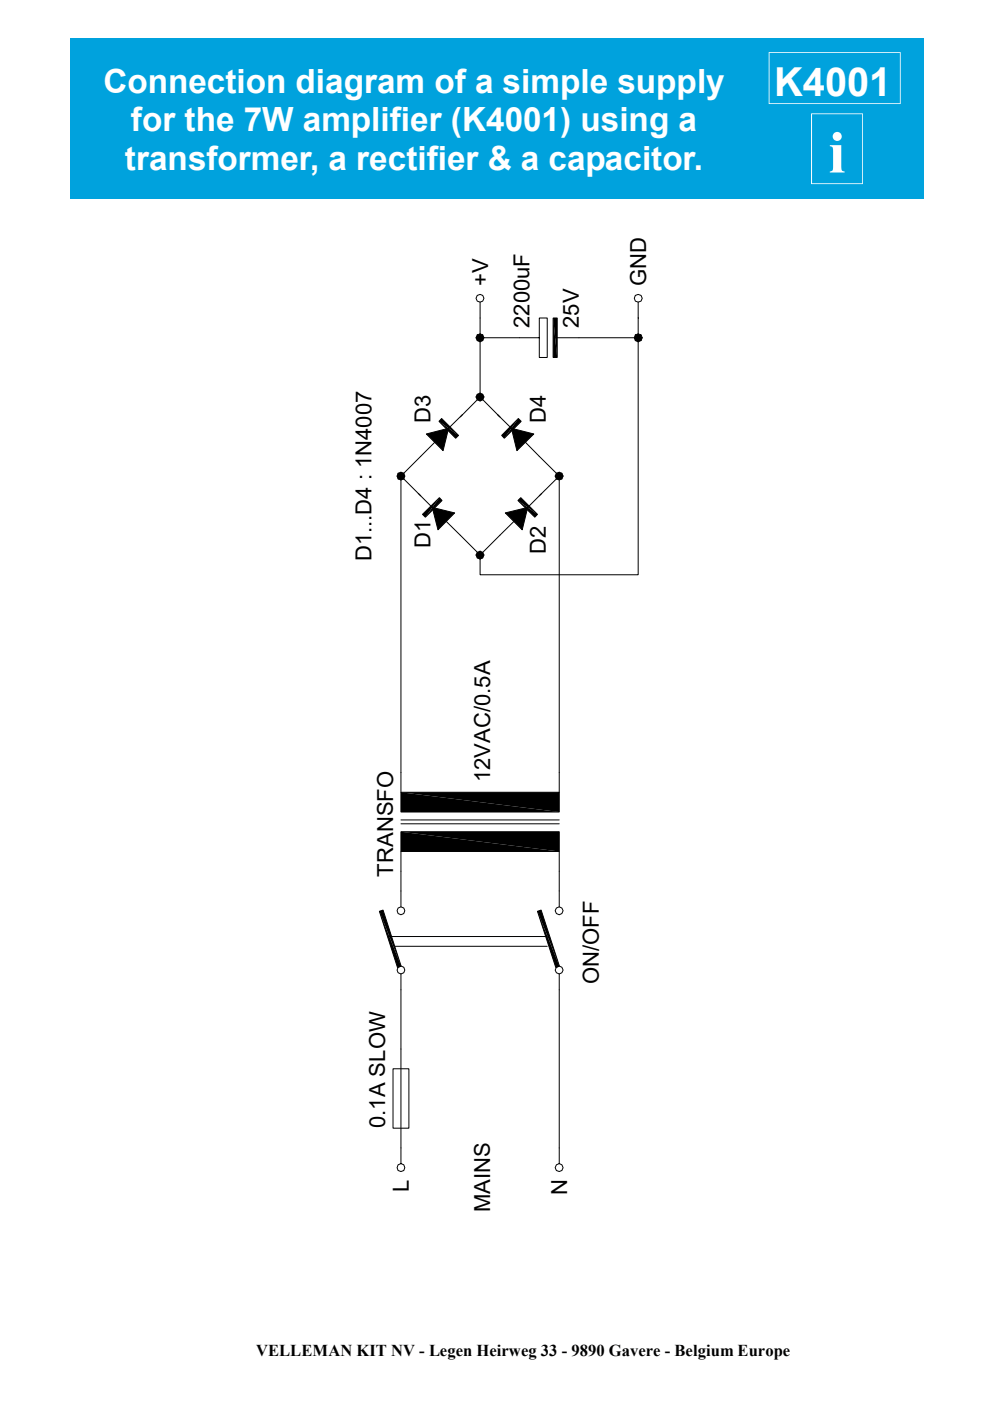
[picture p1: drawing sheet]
<svg xmlns="http://www.w3.org/2000/svg" width="210mm" height="297mm" viewBox="0 0 210 297" stroke-linecap="round" stroke-linejoin="round" font-family="sans-serif">
<path d="M14.9 8h181.1v34h-181.1z" fill-rule="evenodd" fill="#00a2dd"/>
<g fill="#fff">
<path d="M69.9 46.1h73.9v213.9h-73.9z"/>
<path d="M163 11v11.1h28v-11.1zM163.2 11.2h27.6v10.7h-27.6z"/>
<path d="M172 24v15h11v-15zM172.2 24.2h10.6v14.7h-10.6z"/>
</g>
<g fill="none" stroke="#000" stroke-width=".21">
<path d="M100.9 71.6h.9l-.6 .6zM101.2 71l.6-.2v.8zM101.2 71l.6 .6h-.9zM101.8 71.6v.9l-.6-.3zM101.8 71.6l.6 .6-.6 .3zM101.8 71.6h.8l-.2 .6zM101.8 70.8l.6 .2-.6 .6zM101.8 71.6h12.5M101.8 64.1v20.1M102.4 71l.2 .6h-.8zM114.3 67.4h1.7v8.4h-1.7zM117.3 67.4h.8v8.4h-.8z"/>
<path d="M117.7 71.6h17.6M134.5 71.6h.8l-.6 .6zM134.7 71l.6-.2v.8zM134.7 71l.6 .6h-.8zM135.3 71.6v.9l-.6-.3zM135.3 71.6l.6 .6-.6 .3zM135.3 71.6h.9l-.3 .6zM135.3 71.6l.6-.6 .3 .6zM135.3 70.8l.6 .2-.6 .6zM135.3 64.1v57.8h-33.5v-4.2M90.4 92l4.7-1.2-1.2 4.7zM92.2 93.8l-7.2 7.1 4.2 4.2"/>
<path d="M93.6 88.7l3.6 3.6-.6 .6-3.5-3.6zM97.6 88.4l4.2-4.2 4.2 4.2M98.1 87.9l-3 2.9M100.9 84.2h.9l-.6 .6zM101.2 83.6l.6-.3v.9zM101.2 83.6l.6 .6h-.9zM101.8 84.2v.8l-.6-.2zM101.8 84.2l.6 .6-.6 .2zM101.8 84.2h.8l-.2 .6zM101.8 84.2l.6-.6 .2 .6zM101.8 83.3l.6 .3-.6 .6zM105.5 87.9l2.9 2.9"/>
<path d="M108.4 90.8l4.8 1.2-3.6 3.5zM109.9 88.7l.6 .6-3.6 3.6-.5-.6zM111.4 93.8l7.2 7.1-4.3 4.2M84.2 100.9h.8l-.6 .6zM84.4 100.3l.6-.2v.8zM84.4 100.3l.6 .6h-.8zM85 100.9v.9l-.6-.3zM85 100.9l.6 .6-.6 .3zM85 100.9h.8l-.2 .6zM85 100.9l.6-.6 .2 .6zM85 100.1l.6 .2-.6 .6zM85 100.9v67.1"/>
<path d="M88.7 104.6l3 3M89.6 109.1l3.6-3.6 .5 .6-3.5 3.6zM91.7 107.6l4.7 1.1-3.5 3.6zM94.6 110.6l7.2 7.1 7.2-7.1M100.9 117.7h.9l-.6 .6zM101.2 117.1l.6-.2v.8zM101.2 117.1l.6 .6h-.9zM101.8 117.7v.8l-.6-.2zM101.8 117.7l.6 .6-.6 .2zM101.8 117.7h.8l-.2 .6zM101.8 117.7l.6-.6 .2 .6zM101.8 116.9l.6 .2-.6 .6z"/>
<path d="M107.1 108.7l4.8-1.1-1.2 4.7zM110.4 105.5l3.6 3.6-.6 .6-3.6-3.6zM114.9 104.6l-3 3M117.7 100.9h.9l-.6 .6zM118 100.3l.6-.2v.8zM118 100.3l.6 .6h-.9zM118 101.5l.6-.6v.9zM118.6 100.9l.5 .6-.5 .3zM118.6 100.9h.8l-.3 .6zM118.6 100.1l.5 .2-.5 .6zM118.6 100.9v67.1M119.1 100.3l.3 .6h-.8z"/>
<path d="M85 168h33.6v4.2h-33.6zM85 176.3h33.6v4.2h-33.6zM85 174.7h33.6M85 173.8h33.6M80.4 193.2l.8-.2 3.9 11.9-.8 .2zM82.5 198.6h33.5M85 180.5v11.8M114 193.2l.7-.2 3.9 11.9-.8 .2zM118.6 180.5v11.8M83.8 200.6h32.2M85 206.5v40.2l.6 .3 .2 .6-.2 .6-.6 .2-.6-.2-.2-.6 .2-.6 .6-.3M118.6 206.5v40.2l.5 .3 .3 .6-.3 .6-.5 .2-.6-.2-.3-.6 .3-.6 .6-.3"/>
<path d="M83.3 226.6h3.4v12.6h-3.4z"/>
<circle cx="101.8" cy="63.3" r=".83"/>
<circle cx="135.3" cy="63.3" r=".83"/>
<circle cx="85" cy="193.1" r=".83"/>
<circle cx="118.6" cy="193.1" r=".83"/>
<circle cx="85" cy="205.7" r=".83"/>
<circle cx="118.6" cy="205.7" r=".83"/>
</g>
<g fill="#000">
<path d="M100.9 71.6h.9l-.6 .6zM101.2 71l.6 .6h-.9zM101.8 71.6v.9l-.6-.3zM101.2 71l.6-.2v.8zM101.8 71.6l.6 .6-.6 .3zM101.8 71.6h.8l-.2 .6zM101.8 70.8l.6 .2-.6 .6zM102.4 71l.2 .6h-.8zM117.3 67.4l.8 8.4h-.8zM117.3 67.4h.8v8.4zM134.5 71.6h.8l-.6 .6zM134.7 71l.6 .6h-.8z"/>
<path d="M135.3 71.6v.9l-.6-.3zM134.7 71l.6-.2v.8zM135.3 71.6l.6 .6-.6 .3zM135.3 71.6h.9l-.3 .6zM135.3 70.8l.6 .2-.6 .6zM135.3 71.6l.6-.6 .3 .6zM90.4 92l4.7-1.2-1.2 4.7zM93.6 88.7l3.6 3.6-4.1-3zM93.1 89.3l4.1 3-.6 .6zM100.9 84.2h.9l-.6 .6zM101.2 83.6l.6 .6h-.9zM101.8 84.2v.8l-.6-.2z"/>
<path d="M101.2 83.6l.6-.3v.9zM101.8 84.2l.6 .6-.6 .2zM101.8 84.2h.8l-.2 .6zM101.8 83.3l.6 .3-.6 .6zM101.8 84.2l.6-.6 .2 .6zM109.9 88.7l-3 4.2-.5-.6zM108.4 90.8l4.8 1.2-3.6 3.5zM109.9 88.7l.6 .6-3.6 3.6zM84.2 100.9h.8l-.6 .6zM84.4 100.3l.6 .6h-.8zM85 100.9v.9l-.6-.3zM84.4 100.3l.6-.2v.8z"/>
<path d="M85 100.9l.6 .6-.6 .3zM85 100.9h.8l-.2 .6zM85 100.1l.6 .2-.6 .6zM85 100.9l.6-.6 .2 .6zM89.6 109.1l3.6-3.6-3 4.2zM91.7 107.6l4.7 1.1-3.5 3.6zM93.2 105.5l.5 .6-3.5 3.6zM100.9 117.7h.9l-.6 .6zM101.2 117.1l.6 .6h-.9zM101.8 117.7v.8l-.6-.2zM101.2 117.1l.6-.2v.8zM101.8 117.7l.6 .6-.6 .2z"/>
<path d="M101.8 117.7h.8l-.2 .6zM101.8 116.9l.6 .2-.6 .6zM101.8 117.7l.6-.6 .2 .6zM107.1 108.7l4.8-1.1-1.2 4.7zM110.4 105.5l3.6 3.6-4.2-3zM109.8 106.1l4.2 3-.6 .6zM117.7 100.9h.9l-.6 .6zM118 100.3l.6 .6h-.9zM118 101.5l.6-.6v.9zM118 100.3l.6-.2v.8zM118.6 100.9l.5 .6-.5 .3zM118.6 100.9h.8l-.3 .6z"/>
<path d="M118.6 100.1l.5 .2-.5 .6zM119.1 100.3l.3 .6h-.8zM85 168l33.6 4.2h-33.6zM85 168h33.6v4.2zM80.4 193.2l.8-.2 3.9 11.9zM85 176.3l33.6 4.2h-33.6zM114 193.2l.7-.2 3.9 11.9zM85 176.3h33.6v4.2zM80.4 193.2l4.7 11.7-.8 .2zM114 193.2l4.6 11.7-.8 .2z"/>
</g>
<text font-size="12.7" fill="#fff" x="175.7" y="36.6">i</text>
<text font-size="8.5" fill="#fff" x="164.1" y="20.4">K4001</text>
<g font-size="7.1" fill="#fff">
<text x="21.9" y="19.7">Connection diagram of a simple supply</text>
<text x="27.8" y="27.9">for the 7W amplifier (K4001) using a</text>
<text x="26.5" y="36">transformer, a rectifier &amp; a capacitor.</text>
</g>
<g font-size="4.7">
<text x="103.5" y="60.7" transform="rotate(-90 103.5 60.7)">+V</text>
<text x="137" y="60.7" transform="rotate(-90 137 60.7)">GND</text>
<text x="112.3" y="69.5" transform="rotate(-90 112.3 69.5)">2200uF</text>
<text x="122.8" y="69.5" transform="rotate(-90 122.8 69.5)">25V</text>
<text x="91.3" y="89.6" transform="rotate(-90 91.3 89.6)">D3</text>
<text x="115.7" y="89.6" transform="rotate(-90 115.7 89.6)">D4</text>
<text x="78.8" y="119" transform="rotate(-90 78.8 119)">D1...D4 : 1N4007</text>
<text x="91.3" y="116.1" transform="rotate(-90 91.3 116.1)">D1</text>
<text x="115.7" y="117.5" transform="rotate(-90 115.7 117.5)">D2</text>
<text x="103.9" y="165.9" transform="rotate(-90 103.9 165.9)">12VAC/0.5A</text>
<text x="83.4" y="185.8" transform="rotate(-90 83.4 185.8)">TRANSFO</text>
<text x="127" y="208.7" transform="rotate(-90 127 208.7)">ON/OFF</text>
<text x="81.7" y="239.2" transform="rotate(-90 81.7 239.2)">0.1A SLOW</text>
<text x="86.7" y="252.7" transform="rotate(-90 86.7 252.7)">L</text>
<text x="103.9" y="257.1" transform="rotate(-90 103.9 257.1)">MAINS</text>
<text x="120.3" y="253.4" transform="rotate(-90 120.3 253.4)">N</text>
</g>
<text font-size="3.5" x="54.3" y="287.4">VELLEMAN KIT NV - Legen Heirweg 33 - 9890 Gavere - Belgium Europe</text>
</svg>
